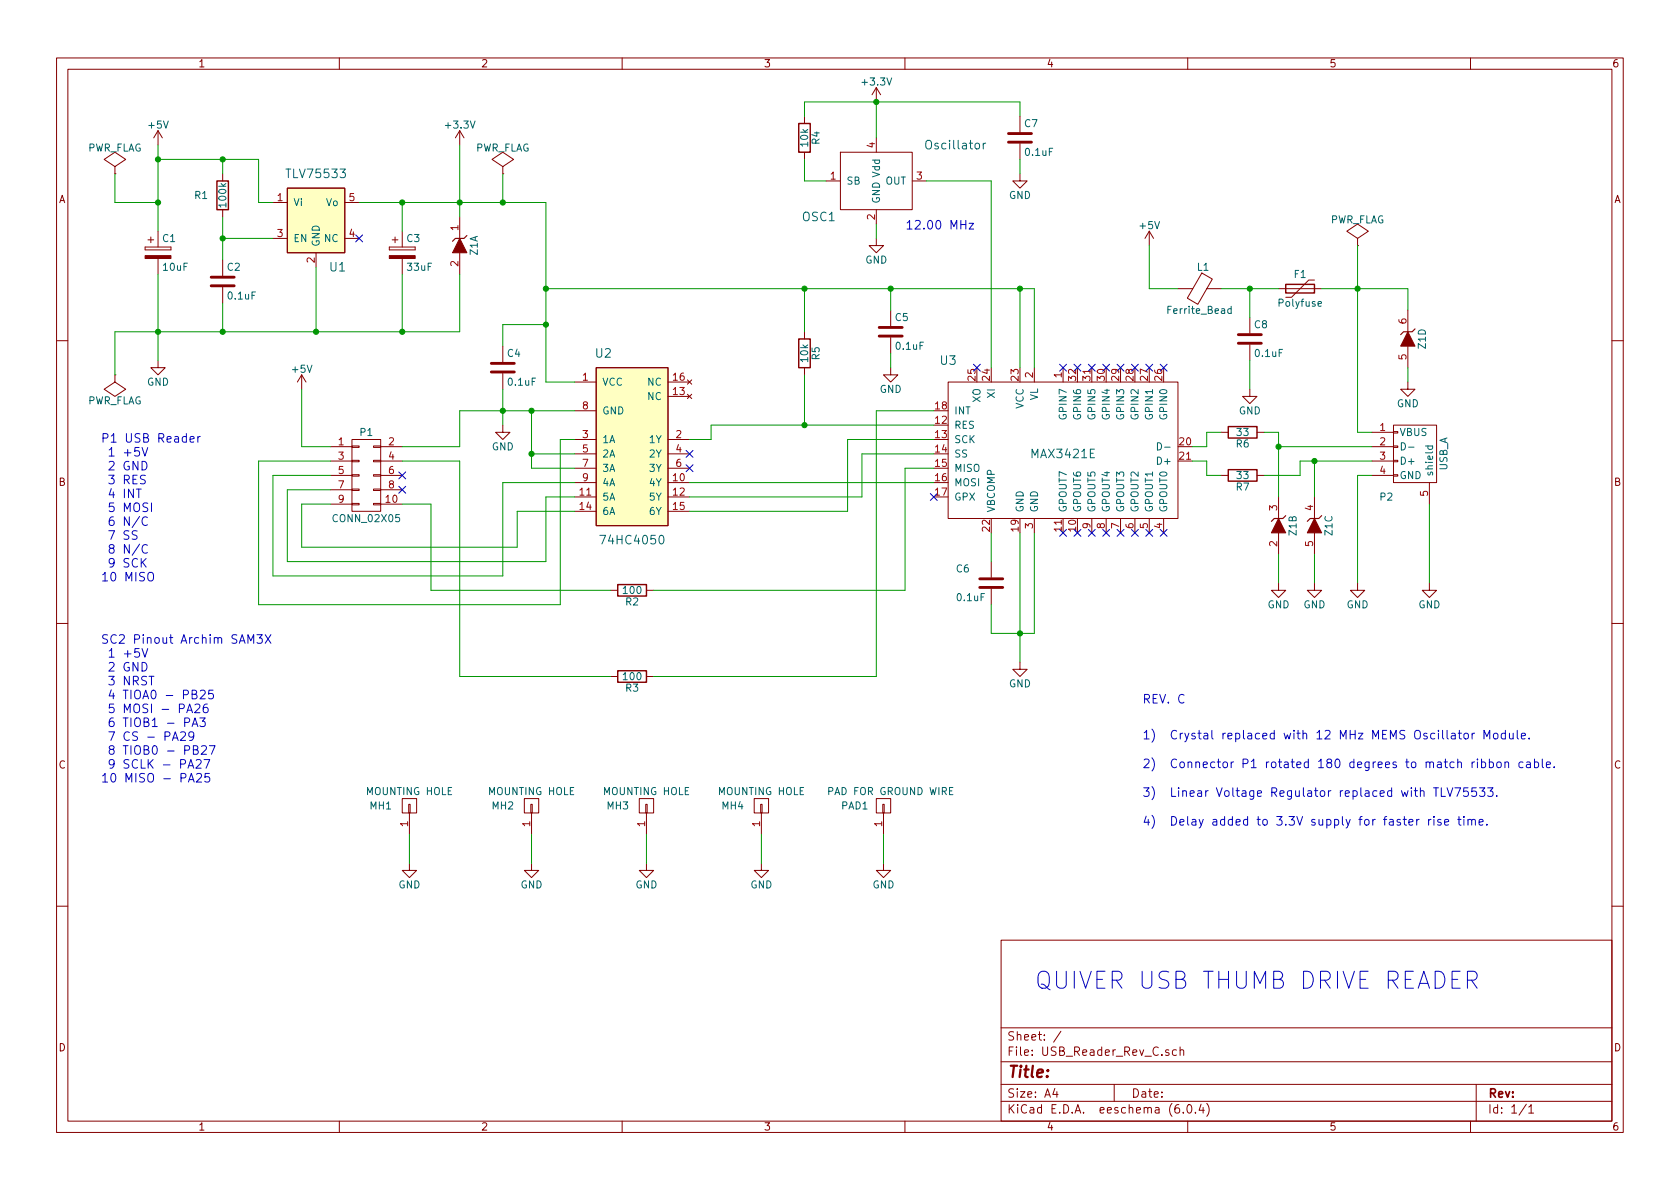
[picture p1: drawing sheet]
EESchema Schematic File Version 2
LIBS:power
LIBS:device
LIBS:transistors
LIBS:conn
LIBS:linear
LIBS:regul
LIBS:74xx
LIBS:cmos4000
LIBS:adc-dac
LIBS:memory
LIBS:xilinx
LIBS:microcontrollers
LIBS:dsp
LIBS:microchip
LIBS:analog_switches
LIBS:motorola
LIBS:texas
LIBS:intel
LIBS:audio
LIBS:interface
LIBS:digital-audio
LIBS:philips
LIBS:display
LIBS:cypress
LIBS:siliconi
LIBS:opto
LIBS:atmel
LIBS:contrib
LIBS:valves
LIBS:AO_LCD_Parts
LIBS:AO_LCD_UI-cache
LIBS:GLCD
LIBS:New_USB_Reader-cache
EELAYER 25 0
EELAYER END
$Descr A4 11693 8268
encoding utf-8
Sheet 1 1
Title ""
Date ""
Rev ""
Comp ""
Comment1 ""
Comment2 ""
Comment3 ""
Comment4 ""
$EndDescr
$Comp
L USB_A P2
U 1 1
P 9850 3200
F 0 "P2" V 10100 3000 50  0000 C CNN
F 1 "USB_A" H 9800 3400 50  0000 C CNN
F 2 "AO Parts:USB_A_TH" V 9800 3100 50  0001 C CNN
F 3 "" V 9800 3100 50  0000 C CNN
	1    9850 3200
	0    1    1    0   
$EndComp
$Comp
L CONN_02X05 P1
U 1 1
P 2550 3300
F 0 "P1" H 2550 3600 50  0000 C CNN
F 1 "CONN_02X05" H 2550 3000 50  0000 C CNN
F 2 "Connectors:IDC_Header_Straight_10pins" H 2550 2100 50  0001 C CNN
F 3 "" H 2550 2100 50  0000 C CNN
	1    2550 3300
	1    0    0    -1  
$EndComp
$Comp
L MAX3421E U3
U 1 1
P 7400 3150
F 0 "U3" H 6600 3800 60  0000 C CNN
F 1 "MAX3421E" H 7400 3150 60  0000 C CNN
F 2 "Housings_QFP:LQFP-32_5x5mm_Pitch0.5mm" H 7500 3150 60  0001 C CNN
F 3 "" H 7500 3150 60  0001 C CNN
	1    7400 3150
	1    0    0    -1  
$EndComp
$Comp
L ZENER_4_CHANNEL Z1
U 4 1
P 9800 2350
F 0 "Z1" H 9800 2450 50  0000 C CNN
F 1 "ZENER_4_CHANNEL" H 9800 2250 50  0001 C CNN
F 2 "GLCD:SOT-666" H 9800 2350 50  0001 C CNN
F 3 "" H 9800 2350 50  0000 C CNN
	4    9800 2350
	0    1    1    0   
$EndComp
$Comp
L ZENER_4_CHANNEL Z1
U 1 1
P 3200 1700
F 0 "Z1" H 3200 1800 50  0000 C CNN
F 1 "ZENER_4_CHANNEL" H 3200 1600 50  0001 C CNN
F 2 "GLCD:SOT-666" H 3200 1700 50  0001 C CNN
F 3 "" H 3200 1700 50  0000 C CNN
	1    3200 1700
	0    1    1    0   
$EndComp
$Comp
L ZENER_4_CHANNEL Z1
U 2 1
P 8900 3650
F 0 "Z1" H 8900 3750 50  0000 C CNN
F 1 "ZENER_4_CHANNEL" H 8900 3550 50  0001 C CNN
F 2 "GLCD:SOT-666" H 8900 3650 50  0001 C CNN
F 3 "" H 8900 3650 50  0000 C CNN
	2    8900 3650
	0    1    1    0   
$EndComp
$Comp
L ZENER_4_CHANNEL Z1
U 3 1
P 9150 3650
F 0 "Z1" H 9150 3750 50  0000 C CNN
F 1 "ZENER_4_CHANNEL" H 9150 3550 50  0001 C CNN
F 2 "GLCD:SOT-666" H 9150 3650 50  0001 C CNN
F 3 "" H 9150 3650 50  0000 C CNN
	3    9150 3650
	0    1    1    0   
$EndComp
$Comp
L R R6
U 1 1
P 8650 3000
F 0 "R6" V 8730 3000 50  0000 C CNN
F 1 "33" V 8650 3000 50  0000 C CNN
F 2 "Resistors_SMD:R_0603_HandSoldering" V 8580 3000 50  0001 C CNN
F 3 "" H 8650 3000 50  0000 C CNN
	1    8650 3000
	0    1    1    0   
$EndComp
$Comp
L R R7
U 1 1
P 8650 3300
F 0 "R7" V 8730 3300 50  0000 C CNN
F 1 "33" V 8650 3300 50  0000 C CNN
F 2 "Resistors_SMD:R_0603_HandSoldering" V 8580 3300 50  0001 C CNN
F 3 "" H 8650 3300 50  0000 C CNN
	1    8650 3300
	0    1    1    0   
$EndComp
Wire Wire Line
	8300 3100 8400 3100
Wire Wire Line
	8400 3100 8400 3000
Wire Wire Line
	8400 3000 8500 3000
Wire Wire Line
	8300 3200 8400 3200
Wire Wire Line
	8400 3200 8400 3300
Wire Wire Line
	8400 3300 8500 3300
Wire Wire Line
	9150 3450 9150 3200
Wire Wire Line
	9050 3200 9550 3200
Wire Wire Line
	8900 3000 8900 3450
Wire Wire Line
	8900 3000 8800 3000
Wire Wire Line
	9550 3100 8900 3100
Connection ~ 8900 3100
Wire Wire Line
	8800 3300 9050 3300
Wire Wire Line
	9050 3300 9050 3200
Connection ~ 9150 3200
$Comp
L GND #PWR01
U 1 1
P 8900 4050
F 0 "#PWR01" H 8900 3800 50  0001 C CNN
F 1 "GND" H 8900 3900 50  0000 C CNN
F 2 "" H 8900 4050 50  0000 C CNN
F 3 "" H 8900 4050 50  0000 C CNN
	1    8900 4050
	1    0    0    -1  
$EndComp
$Comp
L GND #PWR02
U 1 1
P 9150 4050
F 0 "#PWR02" H 9150 3800 50  0001 C CNN
F 1 "GND" H 9150 3900 50  0000 C CNN
F 2 "" H 9150 4050 50  0000 C CNN
F 3 "" H 9150 4050 50  0000 C CNN
	1    9150 4050
	1    0    0    -1  
$EndComp
$Comp
L GND #PWR03
U 1 1
P 9800 2650
F 0 "#PWR03" H 9800 2400 50  0001 C CNN
F 1 "GND" H 9800 2500 50  0000 C CNN
F 2 "" H 9800 2650 50  0000 C CNN
F 3 "" H 9800 2650 50  0000 C CNN
	1    9800 2650
	1    0    0    -1  
$EndComp
Wire Wire Line
	9800 2550 9800 2650
Wire Wire Line
	9800 2000 9800 2150
Wire Wire Line
	9200 2000 9800 2000
Wire Wire Line
	9450 1700 9450 3000
$Comp
L GND #PWR04
U 1 1
P 9450 4050
F 0 "#PWR04" H 9450 3800 50  0001 C CNN
F 1 "GND" H 9450 3900 50  0000 C CNN
F 2 "" H 9450 4050 50  0000 C CNN
F 3 "" H 9450 4050 50  0000 C CNN
	1    9450 4050
	1    0    0    -1  
$EndComp
Wire Wire Line
	9550 3300 9450 3300
Wire Wire Line
	9450 3300 9450 4050
Wire Wire Line
	9150 3850 9150 4050
Wire Wire Line
	8900 3850 8900 4050
$Comp
L GND #PWR05
U 1 1
P 9950 4050
F 0 "#PWR05" H 9950 3800 50  0001 C CNN
F 1 "GND" H 9950 3900 50  0000 C CNN
F 2 "" H 9950 4050 50  0000 C CNN
F 3 "" H 9950 4050 50  0000 C CNN
	1    9950 4050
	1    0    0    -1  
$EndComp
Wire Wire Line
	9950 3500 9950 4050
$Comp
L CP C3
U 1 1
P 2800 1750
F 0 "C3" H 2825 1850 50  0000 L CNN
F 1 "33uF" H 2825 1650 50  0000 L CNN
F 2 "Capacitors_Tantalum_SMD:TantalC_SizeD_EIA-7343_HandSoldering" H 2838 1600 50  0001 C CNN
F 3 "" H 2800 1750 50  0000 C CNN
	1    2800 1750
	1    0    0    -1  
$EndComp
$Comp
L CP C1
U 1 1
P 1100 1750
F 0 "C1" H 1125 1850 50  0000 L CNN
F 1 "10uF" H 1125 1650 50  0000 L CNN
F 2 "Capacitors_Tantalum_SMD:TantalC_SizeD_EIA-7343_HandSoldering" H 1138 1600 50  0001 C CNN
F 3 "" H 1100 1750 50  0000 C CNN
	1    1100 1750
	1    0    0    -1  
$EndComp
$Comp
L 74HC4050 U2
U 1 1
P 4400 3100
F 0 "U2" H 4200 3750 60  0000 C CNN
F 1 "74HC4050" H 4400 2450 60  0000 C CNN
F 2 "SMD_Packages:SO-16-N" H 4300 3100 60  0001 C CNN
F 3 "" H 4350 3100 60  0001 C CNN
	1    4400 3100
	1    0    0    -1  
$EndComp
$Comp
L R R2
U 1 1
P 4400 4100
F 0 "R2" V 4480 4100 50  0000 C CNN
F 1 "100" V 4400 4100 50  0000 C CNN
F 2 "Resistors_SMD:R_0603_HandSoldering" V 4330 4100 50  0001 C CNN
F 3 "" H 4400 4100 50  0000 C CNN
	1    4400 4100
	0    1    1    0   
$EndComp
Wire Wire Line
	6500 3150 6000 3150
Wire Wire Line
	6000 3150 6000 3450
Wire Wire Line
	6500 3350 4800 3350
Wire Wire Line
	6500 3250 6300 3250
Wire Wire Line
	6300 3250 6300 4100
Wire Wire Line
	6300 4100 4550 4100
Wire Wire Line
	4250 4100 3000 4100
Wire Wire Line
	3000 4100 3000 3500
Wire Wire Line
	3000 3500 2800 3500
Wire Wire Line
	6500 3050 5900 3050
Wire Wire Line
	5900 3050 5900 3550
Wire Wire Line
	3800 3900 2000 3900
Wire Wire Line
	2000 3900 2000 3400
Wire Wire Line
	2000 3400 2300 3400
Wire Wire Line
	4000 3450 3800 3450
Wire Wire Line
	3600 3550 3600 3800
Wire Wire Line
	3600 3800 2100 3800
Wire Wire Line
	2100 3800 2100 3500
Wire Wire Line
	2100 3500 2300 3500
$Comp
L R R5
U 1 1
P 5600 2450
F 0 "R5" V 5680 2450 50  0000 C CNN
F 1 "10k" V 5600 2450 50  0000 C CNN
F 2 "Resistors_SMD:R_0603_HandSoldering" V 5530 2450 50  0001 C CNN
F 3 "" H 5600 2450 50  0000 C CNN
	1    5600 2450
	1    0    0    -1  
$EndComp
Wire Wire Line
	4950 2950 6500 2950
Wire Wire Line
	2300 3100 2100 3100
Wire Wire Line
	2100 3100 2100 2700
Wire Wire Line
	3200 3100 2800 3100
$Comp
L C C4
U 1 1
P 3500 2550
F 0 "C4" H 3525 2650 50  0000 L CNN
F 1 "0.1uF" H 3525 2450 50  0000 L CNN
F 2 "Capacitors_SMD:C_0603_HandSoldering" H 3538 2400 50  0001 C CNN
F 3 "" H 3500 2550 50  0000 C CNN
	1    3500 2550
	1    0    0    -1  
$EndComp
Wire Wire Line
	3800 2650 4000 2650
Wire Wire Line
	3800 1400 3800 2650
$Comp
L R R3
U 1 1
P 4400 4700
F 0 "R3" V 4480 4700 50  0000 C CNN
F 1 "100" V 4400 4700 50  0000 C CNN
F 2 "Resistors_SMD:R_0603_HandSoldering" V 4330 4700 50  0001 C CNN
F 3 "" H 4400 4700 50  0000 C CNN
	1    4400 4700
	0    1    1    0   
$EndComp
Wire Wire Line
	6100 4700 4550 4700
$Comp
L Polyfuse F1
U 1 1
P 9050 2000
F 0 "F1" V 8950 2000 50  0000 C CNN
F 1 "Polyfuse" V 9150 2000 50  0000 C CNN
F 2 "Resistors_SMD:R_1206_HandSoldering" H 9100 1800 50  0001 L CNN
F 3 "" H 9050 2000 50  0001 C CNN
	1    9050 2000
	0    1    1    0   
$EndComp
Connection ~ 9450 2000
$Comp
L C C8
U 1 1
P 8700 2350
F 0 "C8" H 8725 2450 50  0000 L CNN
F 1 "0.1uF" H 8725 2250 50  0000 L CNN
F 2 "Capacitors_SMD:C_0603_HandSoldering" H 8738 2200 50  0001 C CNN
F 3 "" H 8700 2350 50  0000 C CNN
	1    8700 2350
	1    0    0    -1  
$EndComp
Wire Wire Line
	8500 2000 8900 2000
Connection ~ 8700 2000
$Comp
L +5V #PWR06
U 1 1
P 8000 1700
F 0 "#PWR06" H 8000 1550 50  0001 C CNN
F 1 "+5V" H 8000 1840 50  0000 C CNN
F 2 "" H 8000 1700 50  0000 C CNN
F 3 "" H 8000 1700 50  0000 C CNN
	1    8000 1700
	1    0    0    -1  
$EndComp
$Comp
L Ferrite_Bead L1
U 1 1
P 8350 2000
F 0 "L1" V 8200 2025 50  0000 C CNN
F 1 "Ferrite_Bead" V 8500 2000 50  0000 C CNN
F 2 "Capacitors_SMD:C_0603_HandSoldering" V 8280 2000 50  0001 C CNN
F 3 "" H 8350 2000 50  0000 C CNN
	1    8350 2000
	0    1    1    0   
$EndComp
Wire Wire Line
	8700 2200 8700 2000
Wire Wire Line
	8200 2000 8000 2000
Wire Wire Line
	8000 2000 8000 1700
$Comp
L GND #PWR07
U 1 1
P 8700 2700
F 0 "#PWR07" H 8700 2450 50  0001 C CNN
F 1 "GND" H 8700 2550 50  0000 C CNN
F 2 "" H 8700 2700 50  0000 C CNN
F 3 "" H 8700 2700 50  0000 C CNN
	1    8700 2700
	1    0    0    -1  
$EndComp
Wire Wire Line
	8700 2500 8700 2700
Wire Wire Line
	7100 2000 7100 2550
Wire Wire Line
	5600 2000 5600 2300
Wire Wire Line
	7200 2000 7200 2550
Connection ~ 7100 2000
Connection ~ 5600 2000
$Comp
L C C6
U 1 1
P 6900 4050
F 0 "C6" H 6650 4150 50  0000 L CNN
F 1 "0.1uF" H 6650 3950 50  0000 L CNN
F 2 "Capacitors_SMD:C_0603_HandSoldering" H 6938 3900 50  0001 C CNN
F 3 "" H 6900 4050 50  0000 C CNN
	1    6900 4050
	1    0    0    -1  
$EndComp
Wire Wire Line
	6900 3700 6900 3900
Wire Wire Line
	6900 4200 6900 4400
Wire Wire Line
	6900 4400 7200 4400
Wire Wire Line
	7100 3700 7100 4600
Wire Wire Line
	7200 4400 7200 3700
Connection ~ 7100 4400
$Comp
L GND #PWR08
U 1 1
P 7100 4600
F 0 "#PWR08" H 7100 4350 50  0001 C CNN
F 1 "GND" H 7100 4450 50  0000 C CNN
F 2 "" H 7100 4600 50  0000 C CNN
F 3 "" H 7100 4600 50  0000 C CNN
	1    7100 4600
	1    0    0    -1  
$EndComp
NoConn ~ 7400 2550
NoConn ~ 7500 2550
NoConn ~ 7600 2550
NoConn ~ 7700 2550
NoConn ~ 7800 2550
NoConn ~ 7900 2550
NoConn ~ 8000 2550
NoConn ~ 8100 2550
NoConn ~ 7400 3700
NoConn ~ 7500 3700
NoConn ~ 7600 3700
NoConn ~ 7700 3700
NoConn ~ 7800 3700
NoConn ~ 7900 3700
NoConn ~ 8000 3700
NoConn ~ 8100 3700
Wire Wire Line
	2800 2300 2800 1900
Wire Wire Line
	2200 2300 2200 1850
Connection ~ 2800 2300
Wire Wire Line
	1100 1900 1100 2500
Connection ~ 2200 2300
$Comp
L GND #PWR09
U 1 1
P 1100 2500
F 0 "#PWR09" H 1100 2250 50  0001 C CNN
F 1 "GND" H 1100 2350 50  0000 C CNN
F 2 "" H 1100 2500 50  0000 C CNN
F 3 "" H 1100 2500 50  0000 C CNN
	1    1100 2500
	1    0    0    -1  
$EndComp
Connection ~ 1100 2300
Wire Wire Line
	2800 1400 2800 1600
Wire Wire Line
	3200 1000 3200 1500
Connection ~ 2800 1400
Wire Wire Line
	1100 1000 1100 1600
Connection ~ 3200 1400
$Comp
L +3.3V #PWR010
U 1 1
P 3200 1000
F 0 "#PWR010" H 3200 850 50  0001 C CNN
F 1 "+3.3V" H 3200 1140 50  0000 C CNN
F 2 "" H 3200 1000 50  0000 C CNN
F 3 "" H 3200 1000 50  0000 C CNN
	1    3200 1000
	1    0    0    -1  
$EndComp
$Comp
L +5V #PWR011
U 1 1
P 1100 1000
F 0 "#PWR011" H 1100 850 50  0001 C CNN
F 1 "+5V" H 1100 1140 50  0000 C CNN
F 2 "" H 1100 1000 50  0000 C CNN
F 3 "" H 1100 1000 50  0000 C CNN
	1    1100 1000
	1    0    0    -1  
$EndComp
$Comp
L PWR_FLAG #FLG012
U 1 1
P 3500 1200
F 0 "#FLG012" H 3500 1295 50  0001 C CNN
F 1 "PWR_FLAG" H 3500 1380 50  0000 C CNN
F 2 "" H 3500 1200 50  0000 C CNN
F 3 "" H 3500 1200 50  0000 C CNN
	1    3500 1200
	1    0    0    -1  
$EndComp
$Comp
L PWR_FLAG #FLG013
U 1 1
P 800 1200
F 0 "#FLG013" H 800 1295 50  0001 C CNN
F 1 "PWR_FLAG" H 800 1380 50  0000 C CNN
F 2 "" H 800 1200 50  0000 C CNN
F 3 "" H 800 1200 50  0000 C CNN
	1    800  1200
	1    0    0    -1  
$EndComp
Wire Wire Line
	3500 1400 3500 1200
Wire Wire Line
	800  1400 800  1200
$Comp
L PWR_FLAG #FLG014
U 1 1
P 800 2600
F 0 "#FLG014" H 800 2695 50  0001 C CNN
F 1 "PWR_FLAG" H 800 2780 50  0000 C CNN
F 2 "" H 800 2600 50  0000 C CNN
F 3 "" H 800 2600 50  0000 C CNN
	1    800  2600
	-1   0    0    1   
$EndComp
Wire Wire Line
	800  2300 800  2600
Wire Wire Line
	2300 3200 1800 3200
Wire Wire Line
	1800 3200 1800 4200
Connection ~ 3500 1400
Text Notes 7200 6900 0    118  ~ 0
QUIVER USB THUMB DRIVE READER
NoConn ~ 4800 3150
$Comp
L CONN_01X01 MH3
U 1 1
P 4500 5600
F 0 "MH3" V 4500 5800 50  0000 C CNN
F 1 "MOUNTING HOLE" V 4600 5600 50  0000 C CNN
F 2 "AO Parts:MH_M3x6mm" H 4500 5600 50  0001 C CNN
F 3 "" H 4500 5600 50  0000 C CNN
	1    4500 5600
	0    -1   -1   0   
$EndComp
$Comp
L CONN_01X01 MH4
U 1 1
P 5300 5600
F 0 "MH4" V 5300 5800 50  0000 C CNN
F 1 "MOUNTING HOLE" V 5400 5600 50  0000 C CNN
F 2 "AO Parts:MH_M3x6mm" H 5300 5600 50  0001 C CNN
F 3 "" H 5300 5600 50  0000 C CNN
	1    5300 5600
	0    -1   -1   0   
$EndComp
$Comp
L GND #PWR015
U 1 1
P 4500 6000
F 0 "#PWR015" H 4500 5750 50  0001 C CNN
F 1 "GND" H 4500 5850 50  0000 C CNN
F 2 "" H 4500 6000 50  0000 C CNN
F 3 "" H 4500 6000 50  0000 C CNN
	1    4500 6000
	1    0    0    -1  
$EndComp
$Comp
L GND #PWR016
U 1 1
P 5300 6000
F 0 "#PWR016" H 5300 5750 50  0001 C CNN
F 1 "GND" H 5300 5850 50  0000 C CNN
F 2 "" H 5300 6000 50  0000 C CNN
F 3 "" H 5300 6000 50  0000 C CNN
	1    5300 6000
	1    0    0    -1  
$EndComp
Wire Wire Line
	4500 5800 4500 6000
Wire Wire Line
	5300 5800 5300 6000
$Comp
L CONN_01X01 PAD1
U 1 1
P 6150 5600
F 0 "PAD1" V 6150 5800 50  0000 C CNN
F 1 "PAD FOR GROUND WIRE" V 6250 5550 50  0000 C CNN
F 2 "AO Parts:GND_PAD" H 6150 5600 50  0001 C CNN
F 3 "" H 6150 5600 50  0000 C CNN
	1    6150 5600
	0    -1   -1   0   
$EndComp
$Comp
L GND #PWR017
U 1 1
P 6150 6000
F 0 "#PWR017" H 6150 5750 50  0001 C CNN
F 1 "GND" H 6150 5850 50  0000 C CNN
F 2 "" H 6150 6000 50  0000 C CNN
F 3 "" H 6150 6000 50  0000 C CNN
	1    6150 6000
	1    0    0    -1  
$EndComp
Wire Wire Line
	6150 5800 6150 6000
NoConn ~ 2800 3300
Wire Wire Line
	9450 3000 9550 3000
$Comp
L PWR_FLAG #FLG018
U 1 1
P 9450 1700
F 0 "#FLG018" H 9450 1795 50  0001 C CNN
F 1 "PWR_FLAG" H 9450 1880 50  0000 C CNN
F 2 "" H 9450 1700 50  0000 C CNN
F 3 "" H 9450 1700 50  0000 C CNN
	1    9450 1700
	1    0    0    -1  
$EndComp
$Comp
L GND #PWR019
U 1 1
P 3500 2950
F 0 "#PWR019" H 3500 2700 50  0001 C CNN
F 1 "GND" H 3500 2800 50  0000 C CNN
F 2 "" H 3500 2950 50  0000 C CNN
F 3 "" H 3500 2950 50  0000 C CNN
	1    3500 2950
	1    0    0    -1  
$EndComp
Wire Wire Line
	3500 2700 3500 2950
Connection ~ 3500 2850
$Comp
L CONN_01X01 MH2
U 1 1
P 3700 5600
F 0 "MH2" V 3700 5800 50  0000 C CNN
F 1 "MOUNTING HOLE" V 3800 5600 50  0000 C CNN
F 2 "AO_Parts:MH_M3x6mm" H 3700 5600 50  0001 C CNN
F 3 "" H 3700 5600 50  0000 C CNN
	1    3700 5600
	0    -1   -1   0   
$EndComp
$Comp
L CONN_01X01 MH1
U 1 1
P 2850 5600
F 0 "MH1" V 2850 5800 50  0000 C CNN
F 1 "MOUNTING HOLE" V 2950 5600 50  0000 C CNN
F 2 "AO_Parts:MH_M3x6mm" H 2850 5600 50  0001 C CNN
F 3 "" H 2850 5600 50  0000 C CNN
	1    2850 5600
	0    -1   -1   0   
$EndComp
$Comp
L GND #PWR020
U 1 1
P 3700 6000
F 0 "#PWR020" H 3700 5750 50  0001 C CNN
F 1 "GND" H 3700 5850 50  0000 C CNN
F 2 "" H 3700 6000 50  0000 C CNN
F 3 "" H 3700 6000 50  0000 C CNN
	1    3700 6000
	1    0    0    -1  
$EndComp
$Comp
L GND #PWR021
U 1 1
P 2850 6000
F 0 "#PWR021" H 2850 5750 50  0001 C CNN
F 1 "GND" H 2850 5850 50  0000 C CNN
F 2 "" H 2850 6000 50  0000 C CNN
F 3 "" H 2850 6000 50  0000 C CNN
	1    2850 6000
	1    0    0    -1  
$EndComp
Wire Wire Line
	3700 5800 3700 6000
Wire Wire Line
	2850 5800 2850 6000
$Comp
L C C5
U 1 1
P 6200 2300
F 0 "C5" H 6225 2400 50  0000 L CNN
F 1 "0.1uF" H 6225 2200 50  0000 L CNN
F 2 "Capacitors_SMD:C_0603_HandSoldering" H 6238 2150 50  0001 C CNN
F 3 "" H 6200 2300 50  0000 C CNN
	1    6200 2300
	1    0    0    -1  
$EndComp
Wire Wire Line
	6200 2000 6200 2150
Connection ~ 6200 2000
$Comp
L GND #PWR022
U 1 1
P 6200 2550
F 0 "#PWR022" H 6200 2300 50  0001 C CNN
F 1 "GND" H 6200 2400 50  0000 C CNN
F 2 "" H 6200 2550 50  0000 C CNN
F 3 "" H 6200 2550 50  0000 C CNN
	1    6200 2550
	1    0    0    -1  
$EndComp
Wire Wire Line
	6200 2450 6200 2550
Wire Wire Line
	4800 3050 4950 3050
Wire Wire Line
	4950 3050 4950 2950
Wire Wire Line
	3200 2850 4000 2850
Wire Wire Line
	1800 4200 3900 4200
Wire Wire Line
	3900 4200 3900 3050
Wire Wire Line
	3900 3050 4000 3050
Wire Wire Line
	5900 3550 4800 3550
Wire Wire Line
	3600 3550 4000 3550
Wire Wire Line
	6000 3450 4800 3450
Wire Wire Line
	3800 3450 3800 3900
NoConn ~ 4800 3250
Wire Wire Line
	4000 3150 3700 3150
Wire Wire Line
	3700 2850 3700 3250
Connection ~ 3700 2850
Wire Wire Line
	3700 3250 4000 3250
Connection ~ 3700 3150
Wire Wire Line
	2300 3300 1900 3300
Wire Wire Line
	1900 3300 1900 4000
Wire Wire Line
	1900 4000 3500 4000
Wire Wire Line
	3500 4000 3500 3350
Wire Wire Line
	3500 3350 4000 3350
Wire Wire Line
	5600 2600 5600 2950
Connection ~ 5600 2950
Wire Wire Line
	6500 2850 6100 2850
Wire Wire Line
	6100 2850 6100 4700
Wire Wire Line
	4250 4700 3200 4700
Wire Wire Line
	3200 4700 3200 3200
Wire Wire Line
	3200 3200 2800 3200
$Comp
L +5V #PWR023
U 1 1
P 2100 2700
F 0 "#PWR023" H 2100 2550 50  0001 C CNN
F 1 "+5V" H 2100 2840 50  0000 C CNN
F 2 "" H 2100 2700 50  0000 C CNN
F 3 "" H 2100 2700 50  0000 C CNN
	1    2100 2700
	1    0    0    -1  
$EndComp
Text Notes 700  5450 0    60   ~ 0
SC2 Pinout Archim SAM3X\n 1 +5V\n 2 GND\n 3 NRST\n 4 TIOA0 - PB25\n 5 MOSI - PA26\n 6 TIOB1 - PA3\n 7 CS - PA29\n 8 TIOB0 - PB27\n 9 SCLK - PA27\n10 MISO - PA25
Text Notes 700  4050 0    60   ~ 0
P1 USB Reader\n 1 +5V\n 2 GND\n 3 RES\n 4 INT\n 5 MOSI\n 6 N/C\n 7 SS\n 8 N/C\n 9 SCK\n10 MISO
NoConn ~ 6500 3450
NoConn ~ 2800 3400
NoConn ~ 6800 2550
$Comp
L Oscillator OSC1
U 1 1
P 6100 1250
F 0 "OSC1" H 5700 1000 60  0000 C CNN
F 1 "Oscillator" H 6650 1500 60  0000 C CNN
F 2 "AO_Parts:FA-328_Crystal" H 6100 1250 60  0001 C CNN
F 3 "" H 6100 1250 60  0001 C CNN
	1    6100 1250
	1    0    0    -1  
$EndComp
$Comp
L GND #PWR024
U 1 1
P 6100 1650
F 0 "#PWR024" H 6100 1400 50  0001 C CNN
F 1 "GND" H 6100 1500 50  0000 C CNN
F 2 "" H 6100 1650 50  0000 C CNN
F 3 "" H 6100 1650 50  0000 C CNN
	1    6100 1650
	1    0    0    -1  
$EndComp
$Comp
L R R4
U 1 1
P 5600 950
F 0 "R4" V 5680 950 50  0000 C CNN
F 1 "10k" V 5600 950 50  0000 C CNN
F 2 "Resistors_SMD:R_0603_HandSoldering" V 5530 950 50  0001 C CNN
F 3 "" H 5600 950 50  0000 C CNN
	1    5600 950 
	1    0    0    -1  
$EndComp
$Comp
L +3.3V #PWR025
U 1 1
P 6100 700
F 0 "#PWR025" H 6100 550 50  0001 C CNN
F 1 "+3.3V" H 6100 840 50  0000 C CNN
F 2 "" H 6100 700 50  0000 C CNN
F 3 "" H 6100 700 50  0000 C CNN
	1    6100 700 
	1    0    0    -1  
$EndComp
$Comp
L C C7
U 1 1
P 7100 950
F 0 "C7" H 7125 1050 50  0000 L CNN
F 1 "0.1uF" H 7125 850 50  0000 L CNN
F 2 "Capacitors_SMD:C_0603_HandSoldering" H 7138 800 50  0001 C CNN
F 3 "" H 7100 950 50  0000 C CNN
	1    7100 950 
	1    0    0    -1  
$EndComp
Wire Wire Line
	6100 950  6100 700 
Wire Wire Line
	5600 700  7100 700 
Wire Wire Line
	5600 700  5600 800 
Wire Wire Line
	7100 700  7100 800 
Connection ~ 6100 700 
Wire Wire Line
	5750 1250 5600 1250
Wire Wire Line
	5600 1250 5600 1100
Wire Wire Line
	6100 1550 6100 1650
Wire Wire Line
	6450 1250 6900 1250
Wire Wire Line
	6900 1250 6900 2550
$Comp
L GND #PWR026
U 1 1
P 7100 1200
F 0 "#PWR026" H 7100 950 50  0001 C CNN
F 1 "GND" H 7100 1050 50  0000 C CNN
F 2 "" H 7100 1200 50  0000 C CNN
F 3 "" H 7100 1200 50  0000 C CNN
	1    7100 1200
	1    0    0    -1  
$EndComp
Wire Wire Line
	7100 1100 7100 1200
Text Notes 7950 4900 0    60   ~ 0
REV. C
Text Notes 7950 5150 0    60   ~ 0
1)  Crystal replaced with 12 MHz MEMS Oscillator Module.
Text Notes 7950 5350 0    60   ~ 0
2)  Connector P1 rotated 180 degrees to match ribbon cable.
Text Notes 6300 1600 0    60   ~ 0
12.00 MHz
$Comp
L TLV75533 U1
U 1 1
P 2200 1500
F 0 "U1" H 2350 1150 60  0000 C CNN
F 1 "TLV75533" H 2200 1800 60  0000 C CNN
F 2 "TO_SOT_Packages_SMD:SOT-23-5" H 2200 1500 60  0001 C CNN
F 3 "" H 2200 1500 60  0001 C CNN
	1    2200 1500
	1    0    0    -1  
$EndComp
Wire Wire Line
	2500 1400 3800 1400
Wire Wire Line
	3500 2400 3500 2250
Wire Wire Line
	3500 2250 3800 2250
Connection ~ 3800 2250
Wire Wire Line
	3200 2300 3200 1900
Wire Wire Line
	3800 2000 7200 2000
Connection ~ 3800 2000
NoConn ~ 2500 1650
$Comp
L R R1
U 1 1
P 1550 1350
F 0 "R1" H 1400 1350 50  0000 C CNN
F 1 "100k" V 1550 1350 50  0000 C CNN
F 2 "Resistors_SMD:R_0603_HandSoldering" V 1480 1350 50  0001 C CNN
F 3 "" H 1550 1350 50  0000 C CNN
	1    1550 1350
	1    0    0    -1  
$EndComp
Wire Wire Line
	3200 2850 3200 3100
$Comp
L C C2
U 1 1
P 1550 1950
F 0 "C2" H 1575 2050 50  0000 L CNN
F 1 "0.1uF" H 1575 1850 50  0000 L CNN
F 2 "Capacitors_SMD:C_0603_HandSoldering" H 1588 1800 50  0001 C CNN
F 3 "" H 1550 1950 50  0000 C CNN
	1    1550 1950
	1    0    0    -1  
$EndComp
Wire Wire Line
	800  2300 3200 2300
Wire Wire Line
	1550 2300 1550 2100
Connection ~ 1550 2300
Wire Wire Line
	1550 1500 1550 1800
Wire Wire Line
	1550 1650 1900 1650
Connection ~ 1550 1650
Wire Wire Line
	1900 1400 1800 1400
Wire Wire Line
	1800 1400 1800 1100
Wire Wire Line
	1800 1100 1100 1100
Connection ~ 1100 1100
Wire Wire Line
	1550 1200 1550 1100
Connection ~ 1550 1100
Wire Wire Line
	800  1400 1100 1400
Connection ~ 1100 1400
Text Notes 7950 5550 0    60   ~ 0
3)  Linear Voltage Regulator replaced with TLV75533.
Text Notes 7950 5750 0    60   ~ 0
4)  Delay added to 3.3V supply for faster rise time.
$EndSCHEMATC
